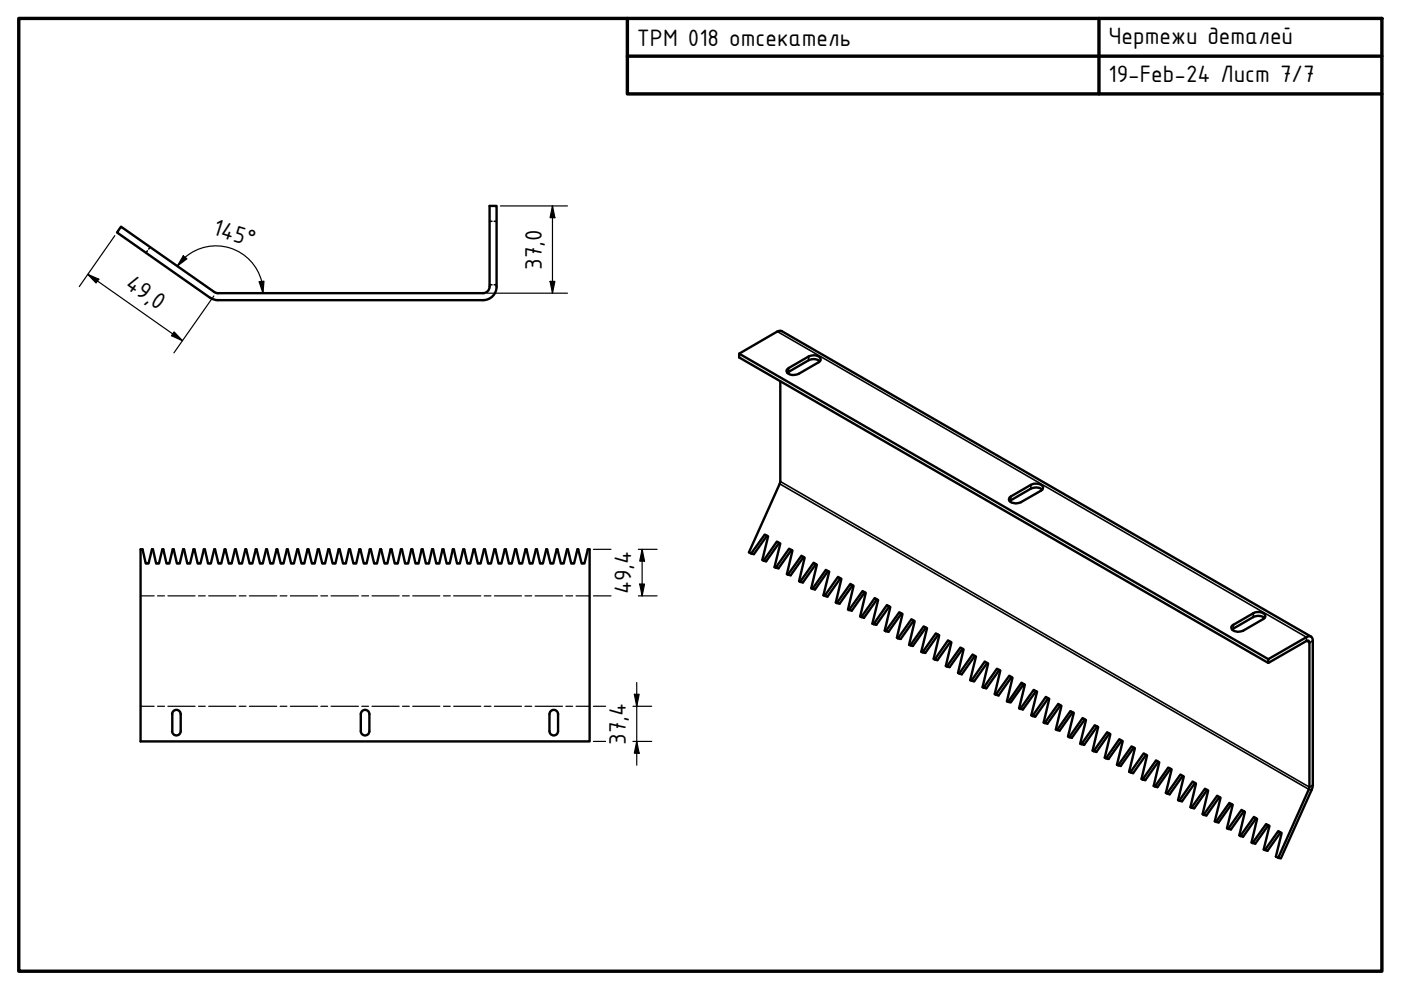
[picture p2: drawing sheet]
<svg xmlns="http://www.w3.org/2000/svg" width="297mm" height="210mm" viewBox="0 0 297 210" stroke-linecap="round" stroke-linejoin="round" font-family="sans-serif">
<!-- layer: Hidden (ISO) -->
<path d="M31.2 53.2l-.3 .4M31.8 52.4l-.3 .4M103.8 46.9h.5M104.8 46.9h.5M103.8 60.4h.5M104.8 60.4h.5" fill="none" stroke="#000" stroke-width=".34"/>
<!-- layer: Visible (ISO) -->
<g fill="none" stroke="#000" stroke-width=".51">
<path d="M44.6 63.1l.7 .4 .9 .1M46.2 62.2l-.8-.3-19.7-13.8-.9 1.2 19.7 13.8M103.8 60.8v-17.1h1.5v17.1M103.8 60.8a1.38 1.38 0 0 1-1.4 1.4h-56.2M105.3 60.8a2.86 2.86 0 0 1-2.9 2.8h-56.2M156.7 75l112.2 64.8M167 78.2l4.4-2.6a1.81 1.81 0 0 1 2.6 .5v.3l-.4 .4-4.3 2.5a1.85 1.85 0 0 1-2.5-.6zM173.8 76.6l-.9-.4-1.2 .1-4.8 2.8M165.4 80.8v21.5l-6.6 14.8 .5 .3M29.8 116.5h.4l.7 3h.6l.7-3h.2l.7 3h.6l.7-3h.2l.7 3h.6l.7-3h.2l.7 3h.6l.7-3h.2l.7 3h.6l.7-3h.2l.7 3h.6l.7-3h.2l.7 3h.6l.7-3h.2l.7 3h.6l.7-3h.2l.7 3h.6l.7-3h.2l.7 3h.6l.7-3h.2l.7 3h.6l.7-3h.2l.7 3h.6l.7-3h.2l.7 3h.6l.7-3h.2l.7 3h.6l.7-3h.2l.7 3h.6l.7-3h.2l.7 3h.6l.7-3h.2l.7 3h.6l.7-3h.2l.7 3h.6l.7-3h.2l.7 3h.6l.7-3h.2l.7 3h.6l.7-3h.2l.7 3h.6l.7-3h.2l.7 3h.6l.7-3h.2l.7 3h.6l.7-3h.2l.7 3h.6l.7-3h.2l.7 3h.6l.7-3h.2l.7 3h.6l.7-3h.2l.7 3h.6l.7-3h.2l.7 3h.6l.7-3h.2l.7 3h.6l.7-3h.2l.7 3h.6l.7-3h.2l.7 3h.6l.7-3h.2l.7 3h.6l.7-3h.2l.7 3h.6l.7-3h.2l.7 3h.6l.7-3h.2l.7 3h.6l.7-3h.2l.7 3h.6l.7-3h.2l.7 3h.6l.7-3h.2l.7 3h.6l.7-3h.2l.7 3h.6l.7-3h.2l.7 3h.6l.7-3h.2l.7 3h.6l.7-3h.2l.7 3h.6l.7-3h.2l.7 3h.6l.7-3h.4v40.7h-95.2zM162.6 113.6l-2.7 3.9-.6-.1 2.8-4.1 .8 .4-1.3 5 .3 .2M165.2 115.1l-2.8 3.9-.5-.1 2.8-4.1 .7 .4-1.2 5 .3 .2"/>
<path d="M167.8 116.6l-2.7 3.9-.6-.1 2.8-4.1 .7 .4-1.2 5 .2 .1M170.4 118.1l-2.8 3.9-.6-.2 2.9-4 .7 .5-1.2 4.9 .2 .2M173 119.6l-2.8 3.9-.6-.1 2.9-4.1 .7 .4-1.2 5 .3 .2M214.1 105.4l4.5-2.6a1.85 1.85 0 0 1 2.5 .5l-.4 .7-4.2 2.5a1.92 1.92 0 0 1-2.6-.6zM221 103.8l-1-.4-1.1 .1-4.8 2.8M175.6 121.1l-2.8 3.9-.5-.1 2.8-4.1 .7 .4-1.2 5 .2 .1M178.2 122.6l-2.8 3.9-.6-.2 2.9-4 .7 .4-1.2 5 .2 .2M180.8 124.1l-2.8 3.9-.6-.1 2.9-4.1 .7 .4-1.2 5 .2 .1M183.3 125.6l-2.7 3.9-.6-.2 2.9-4 .7 .4-1.2 5 .2 .1M185.9 127.1l-2.7 3.9-.6-.2 2.9-4 .7 .4-1.2 5 .2 .1M188.6 128.6l-2.8 3.9-.6-.2 2.8-4 .8 .4-1.2 5 .2 .1M191.1 130.1l-2.7 3.9-.6-.2 2.9-4 .6 .4-1.1 5 .2 .2"/>
<path d="M193.7 131.6l-2.7 3.9-.6-.1 2.9-4.1 .6 .4-1.2 5 .3 .1M196.3 133.1l-2.8 3.9-.5-.2 2.8-4 .8 .4-1.3 5 .3 .1M198.9 134.5l-2.7 3.9-.6-.1 2.8-4 .7 .4-1.1 5 .2 .1M201.5 136.1l-2.7 3.9-.6-.2 2.8-4 .7 .4-1.2 5 .2 .1M204.1 137.6l-2.8 3.8-.6-.1 2.9-4 .7 .4-1.2 5 .3 .1M206.7 139.1l-2.8 3.9-.5-.2 2.8-4 .7 .4-1.2 5 .3 .1M261.2 132.6l4.5-2.6a1.81 1.81 0 0 1 2.6 .6v.2l-.5 .4-4.2 2.5a1.88 1.88 0 0 1-2.5-.5zM268.1 131l-.9-.4-1.2 .1-4.8 2.8M278 135l-112.3-64.8-.2-.1-.7 .2-8.1 4.7v.8l112.2 64.8 8.3-4.8a.38 .38 0 0 1 .4 .5v30.6l-6.6 15M36.5 155a.91 .91 0 0 0 .9 .9 .91 .91 0 0 0 .9-.9M36.5 151.4a.91 .91 0 0 1 .9-.9 .91 .91 0 0 1 .9 .9M36.5 151.4v3.6"/>
<path d="M38.3 151.4v3.6M76.5 151.4a.91 .91 0 0 1 .9-.9 .91 .91 0 0 1 .9 .9M76.5 151.4v3.6M76.5 155a.91 .91 0 0 0 .9 .9 .91 .91 0 0 0 .9-.9M78.3 151.4v3.6M116.5 151.4a.91 .91 0 0 1 .9-.9 .91 .91 0 0 1 .9 .9M116.5 151.4v3.6M116.5 155a.91 .91 0 0 0 .9 .9 .91 .91 0 0 0 .9-.9M118.3 151.4v3.6M209.3 140.6l-2.8 3.9-.5-.2 2.8-4 .7 .4-1.2 5 .2 .1M211.9 142l-2.8 3.9-.6-.1 2.9-4 .7 .4-1.2 5 .2 .1M214.5 143.6l-2.8 3.9-.6-.2 2.9-4 .7 .4-1.2 5 .2 .1"/>
<path d="M217 145l-2.7 3.9-.6-.1 2.9-4 .7 .4-1.2 5 .2 .1M219.7 146.5l-2.8 3.9-.6-.1 2.9-4 .7 .4-1.2 5 .2 .1M222.2 148.1l-2.7 3.8-.6-.1 2.8-4 .8 .4-1.2 5 .2 .1M224.8 149.5l-2.7 3.9-.6-.1 2.9-4.1 .6 .5-1.1 5 .2 .1M227.4 151l-2.7 3.9-.6-.1 2.8-4 .8 .3-1.3 5 .3 .2M230 152.5l-2.8 3.9-.5-.1 2.8-4.1 .8 .5-1.3 5 .3 .1M232.6 154l-2.7 3.9-.6-.1 2.8-4 .7 .3-1.2 5 .3 .2M235.2 155.5l-2.7 3.9-.6-.1 2.8-4 .7 .4-1.2 4.9 .3 .2M237.8 157l-2.8 3.9-.5-.1 2.8-4.1 .7 .5-1.2 5 .3 .1M240.4 158.5l-2.8 3.9-.5-.1 2.8-4 .7 .3-1.2 5 .2 .2M268.9 140.6v-.8l8.1-4.7a.81 .81 0 0 1 1-.1 .81 .81 0 0 1 .3 .9v30.9l-6.7 15.2-1.1-.4 1.2-5-.7-.4-2.8 4 .5 .2 2.8-3.9M243 160l-2.8 3.9-.6-.1 2.9-4.1 .7 .5-1.2 5 .2 .1"/>
<path d="M245.6 161.5l-2.8 3.9-.6-.1 2.9-4.1 .7 .4-1.2 5 .3 .2M248.2 163l-2.8 3.9-.5-.1 2.8-4.1 .7 .4-1.2 5 .2 .1M250.7 164.5l-2.7 3.9-.6-.2 2.9-4 .7 .4-1.2 5 .2 .2M253.4 166l-2.8 3.9-.6-.1 2.9-4.1 .7 .4-1.2 5 .2 .2M255.9 167.5l-2.7 3.9-.6-.1 2.9-4.1 .7 .4-1.2 5 .2 .2M258.5 169l-2.7 3.9-.6-.1 2.9-4.1 .7 .4-1.2 5 .2 .2M261.1 170.5l-2.7 3.9-.6-.1 2.8-4.1 .8 .4-1.3 5 .3 .1M263.7 172l-2.7 3.9-.6-.2 2.8-4 .7 .4-1.1 5 .2 .2M266.3 173.5l-2.7 3.9-.6-.1 2.9-4.1 .6 .4-1.2 5 .3 .1M268.9 175l-2.8 3.9-.5-.2 2.8-4 .8 .4-1.3 5 .3 .1"/>
</g>
<!-- layer: Visible Narrow (ISO) -->
<path d="M164.8 70.3l112.2 64.8v.8l.6 .4 .7-.4M167.2 78v.8M171.4 75.6v.8M165.3 102.6l112.2 64.8 .6 .1M165.4 102.1l112.2 64.8 .7-.4M214.3 105.3v.8M218.6 102.8v.8M261.5 132.5v.8M265.7 130v.8" fill="none" stroke="#000" stroke-width=".34"/>
<!-- layer: Bend Centerline (ISO) -->
<g fill="none" stroke="#000" stroke-width=".25">
<path d="M29.8 126.3h2.9M33.4 126.3h1.5M35.6 126.3h5.8M42.1 126.3h1.4M44.2 126.3h5.8M50.7 126.3h1.5M52.9 126.3h5.8M59.4 126.3h1.4M61.6 126.3h5.7M68 126.3h1.5M70.2 126.3h5.8M76.7 126.3h1.4"/>
<path d="M78.9 126.3h5.7M85.3 126.3h1.5M87.5 126.3h5.8M94 126.3h1.5M96.2 126.3h5.7M102.7 126.3h1.4M104.8 126.3h5.8M111.3 126.3h1.4M113.5 126.3h5.8M120 126.3h1.4M122.1 126.3h2.9M29.8 149.7h2.9"/>
<path d="M33.4 149.7h1.5M35.6 149.7h5.8M42.1 149.7h1.4M44.2 149.7h5.8M50.7 149.7h1.5M52.9 149.7h5.8M59.4 149.7h1.4M61.6 149.7h5.7M68 149.7h1.5M70.2 149.7h5.8M76.7 149.7h1.4M78.9 149.7h5.7"/>
<path d="M85.3 149.7h1.5M87.5 149.7h5.8M94 149.7h1.5M96.2 149.7h5.7M102.7 149.7h1.4M104.8 149.7h5.8M111.3 149.7h1.4M113.5 149.7h5.8M120 149.7h1.4M122.1 149.7h2.9"/>
</g>
<!-- layer: Border (ISO) -->
<path d="M4 3.9h289v202h-289zM133 3.9v16h160M133 11.9h160M233 3.9v16" fill="none" stroke="#000" stroke-width=".72"/>
<!-- layer: Dimension (ISO) -->
<g fill="none" stroke="#000" stroke-width=".25">
<path d="M18.6 58.2l2.4 1-.6 .8zM18.6 58.2l20.1 14M24.3 50l-7.5 10.8M38.9 54.2l.7 .7-2 1.5zM39.2 54.5l-1.6 1.9M39.3 54.5a10 10 0 0 1 16.2 5.2M54.9 59.7l1.1-.1-.2 2.6zM55.5 59.7l.3 2.5M106.1 43.7h14.2M116.6 59.7h1l-.5 2.5zM117.1 43.7l.5 2.5h-1zM117.1 43.7v18.5"/>
<path d="M36.9 70.4l1.8 1.8-2.3-1zM45.3 62.8l-8.4 12M103.2 62.2h17.1M125.8 116.5h3.7M135.3 116.5h4M136.1 116.5l.6 2.5h-1.1zM136.1 116.5v9.8M125.8 126.3h3.7M135.3 126.3h4M135.6 123.8h1.1l-.6 2.5zM125.8 149.7h2.6M125.8 157.2h2.6"/>
<path d="M134.2 149.7h4M134.2 157.2h4M134.5 147.2h1l-.5 2.5zM135 157.2l.5 2.5h-1zM135 144.7v17.5"/>
</g>
<path d="M18.6 58.2l2.4 1-.6 .8zM38.9 54.2l.7 .7-2 1.5zM54.9 59.7l1.1-.1-.2 2.6zM116.6 59.7h1l-.5 2.5zM117.1 43.7l.5 2.5h-1zM36.9 70.4l1.8 1.8-2.3-1zM136.1 116.5l.6 2.5h-1.1zM135.6 123.8h1.1l-.6 2.5zM134.5 147.2h1l-.5 2.5zM135 157.2l.5 2.5h-1z" fill="#000"/>
<g font-size="5.4">
<text x="135" y="9.8">ТРМ 018 отсекатель</text>
<text x="235" y="9.4">Чертежи деталей</text>
<text x="235" y="17.4">19-Feb-24 Лист 7/7</text>
<text x="44.9" y="49.7" transform="rotate(18 44.9 49.7)">145°</text>
<text x="114.9" y="57.2" transform="rotate(-90 114.9 57.2)">37,0</text>
<text x="26.3" y="60.8" transform="rotate(35 26.3 60.8)">49,0</text>
<text x="133.8" y="126" transform="rotate(-90 133.8 126)">49,4</text>
<text x="132.7" y="157.9" transform="rotate(-90 132.7 157.9)">37,4</text>
</g>
</svg>
